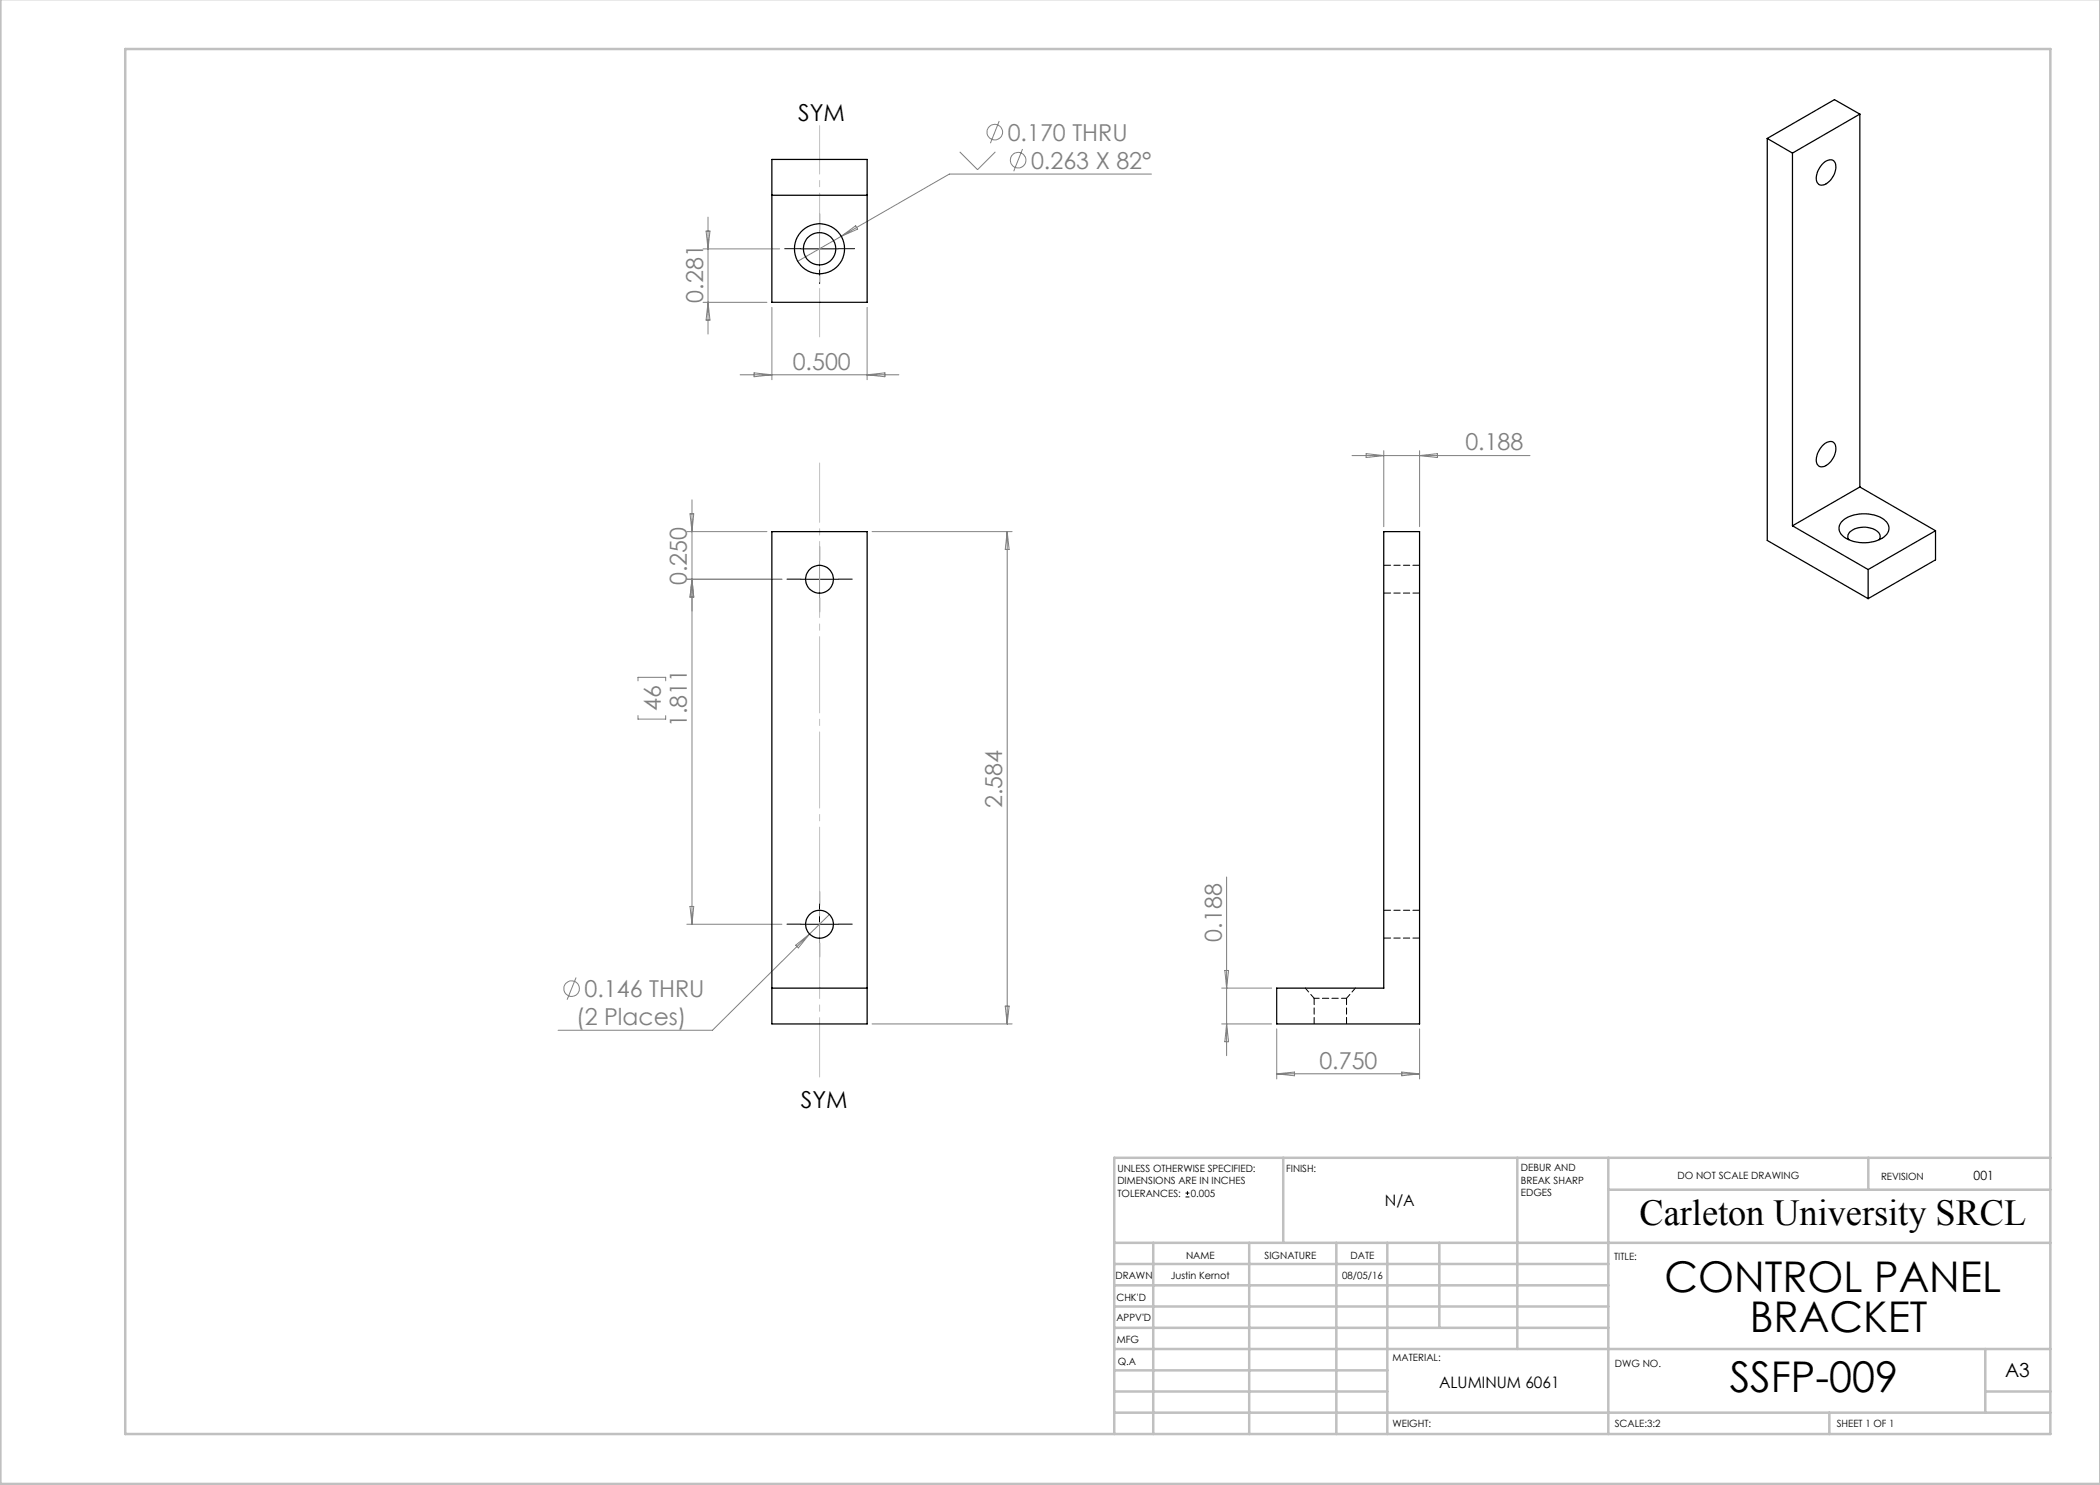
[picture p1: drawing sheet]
<svg xmlns="http://www.w3.org/2000/svg" width="420mm" height="297mm" viewBox="0 0 420 297" stroke-linecap="round" stroke-linejoin="round" font-family="sans-serif">
<g fill="none" stroke="#808080" stroke-width=".2">
<path d="M191.9 30.4l3.6 3.5 3.6-3.5M199.8 24.2l-1.7 4.4M204.5 29.8l-1.8 4.5M230.3 34.8h-40.4l-30.3 17.4M140.6 49.8h15.3M141.2 46.2h.8l-.4 3.6zM141.6 43.4v23.4M168.2 47.3l2.9-2.1 .4 .6zM140.6 60.5h12.8M141.6 60.5l.4 3.5h-.8zM148 75h31.8M150.8 74.6l3.6 .4-3.6 .3z"/>
<path d="M154.4 61.5v14.4M173.4 61.5v14.4M173.4 75l3.6-.4v.7zM138.4 100v84.9M270.4 91.1h35.6M273.2 90.7l3.6 .4-3.6 .4zM276.8 90.1v15.2M283.9 90.1v15.2M283.9 91.1l3.6-.4v.8zM137.4 106.3h16M138 102.8h.7l-.3 3.5zM138.4 115.8l.3 3.6h-.7z"/>
<path d="M156.4 115.8h-19M174.4 106.3h28M201.4 106.3v98.5M201.4 106.3l.4 3.6h-.8zM127.6 136.2v-.7h5.5v.7M127.6 143.1v.7h5.5v-.7M245.3 175.4v35.7M115.2 195.5l-1.8 4.5M137.4 184.9h19M138 181.3h.7l-.3 3.6zM159.1 189.1l2.8-2.3-2.2 2.8zM161.9 186.8l-19.4 19.3h-30.9"/>
<path d="M165.9 182.9l-4 3.9M244.3 197.6h10M245 194.1h.7l-.4 3.5zM174.4 204.8h28M201 201.2h.8l-.4 3.6zM244.3 204.8h10M245.3 204.8l.4 3.5h-.7zM255.3 205.8v10M255.3 214.8h28.6M255.3 214.8l3.6-.4v.8zM280.4 214.4l3.5 .4-3.5 .4zM283.9 205.8v10"/>
<circle cx="199" cy="26.4" r="1.56"/>
<circle cx="203.6" cy="32" r="1.56"/>
<circle cx="114.3" cy="197.7" r="1.55"/>
</g>
<path d="M160.2 49.8h7.4M163.9 46v7.5M160.2 115.8h7.4M163.9 112.1v7.5M160.2 184.9h7.4M163.9 181.1v7.5M237.1 239.4h.8M237.1 238.6h.8M237.5 238.2v.8" fill="none" stroke="#000" stroke-width=".2"/>
<path d="M160.2 49.7h-3.3M163.9 46v-3.3M163.9 53.5v3.2M167.7 49.7h3.2M160.2 115.8h-2.8M163.9 112.1v-2.8M163.9 119.6v2.8M167.7 115.8h2.8M160.2 184.8h-2.8M163.9 181.1v-2.8M163.9 188.6v2.8M167.7 184.8h2.8" fill="none" stroke="#000" stroke-width=".2" stroke-dasharray="15.2 1.3 1.3 1.3"/>
<path d="M163.9 67.4v-42.3" fill="none" stroke="#c0c0c0" stroke-width=".2" stroke-dasharray="15.2 1.3 1.3 1.3" stroke-dashoffset="5.5"/>
<path d="M163.9 92.6v122.8" fill="none" stroke="#c0c0c0" stroke-width=".2" stroke-dasharray="15.2 1.3 1.3 1.3" stroke-dashoffset="3.4"/>
<g fill="none" stroke="#c0c0c0" stroke-width=".5">
<path d="M.1 -.1v296.9h419.9M25 9.8h385.1v277h-385.1zM256.6 231.6v17M303.5 231.6v38.2M321.7 231.6v55.2M321.7 237.9h88.4M373.7 231.6v6.3M410.1 231.6h-187.3v55.2M222.8 248.6h187.3M222.8 257.1h98.9M222.8 252.8h98.9M230.6 248.6v38.2"/>
<path d="M249.8 248.6v38.2M267.3 248.6v38.2M277.5 248.6v38.2M287.9 248.6v17M222.8 265.6h98.9M222.8 261.3h98.9M222.8 278.3h54.7M222.8 274.1h54.7M222.8 269.8h187.3M397.1 278.3h13M397.1 269.8v12.7M222.8 282.5h187.3"/>
<path d="M365.9 282.5v4.3"/>
</g>
<g fill="none" stroke="#000" stroke-width=".25">
<path d="M154.4 31.9h19v28.6h-19zM154.4 39h19M353.4 27.7v80.4l20.2 11.6M353.4 27.7l5.1 2.9M358.5 30.6v74.6M364.7 32.6a1.38 1.38 0 0 1 2.4 0 3.8 3.8 0 0 1-2.8 4.4 1.33 1.33 0 0 1-1-1.8l.6-1.7zM372 22.8l-13.5 7.8M372 22.8v74.6M372 22.8l-5.1-2.9-13.5 7.8M364.5 89.2a1.82 1.82 0 0 1 2.2-.7 3 3 0 0 1-.6 3.8 1.81 1.81 0 0 1-2.5 .8 3.1 3.1 0 0 1 .6-3.6zM372 97.4l-13.5 7.8M372 97.4l15.1 8.7"/>
<path d="M154.4 106.3h19v98.5h-19zM276.8 106.3h7.1v98.5h-28.6v-7.2h21.5zM358.5 105.2l15.1 8.7M368.5 104.2a7.2 7.2 0 0 1 8.6 0 1.99 1.99 0 0 1-.4 3.3 7.4 7.4 0 0 1-8.2-.4 1.89 1.89 0 0 1 0-2.9zM369.7 107.9a1.33 1.33 0 0 1 .8-1.9 4.4 4.4 0 0 1 5.4 .8l.1 .6-.2 .5M373.6 113.9v5.8M387.1 106.1v5.9l-13.5 7.7M387.1 106.1l-13.5 7.8M154.4 197.6h19"/>
<circle cx="163.9" cy="49.8" r="5"/>
<circle cx="163.9" cy="49.8" r="3.2"/>
<circle cx="163.9" cy="115.9" r="2.77"/>
<circle cx="163.9" cy="184.9" r="2.77"/>
</g>
<path d="M262.8 199.7h6.5" fill="none" stroke="#000" stroke-width=".2" stroke-dasharray="1.3 .6" stroke-dashoffset=".3"/>
<path d="M261.1 197.6l1.7 2.1M269.3 199.7l1.8-2.1" fill="none" stroke="#000" stroke-width=".2" stroke-dasharray="1.3 .6" stroke-dashoffset=".2"/>
<path d="M262.8 199.7v5.1M269.3 204.8v-5.1" fill="none" stroke="#000" stroke-width=".2" stroke-dasharray="1.3 .6"/>
<path d="M276.8 118.6h7.1M283.9 113.1h-7.1M276.8 187.6h7.1M283.9 182.1h-7.1" fill="none" stroke="#000" stroke-width=".2" stroke-dasharray="1.3 .6" stroke-dashoffset="-.1"/>
<g font-size="8.5">
<text x="332.9" y="258.3">CONTROL PANEL</text>
<text x="349.9" y="266.4">BRACKET</text>
<text x="345.9" y="278.5">SSFP-009</text>
</g>
<text font-size="7.3" x="327.9" y="244.9">Carleton University SRCL</text>
<g font-size="4.7">
<text x="159.6" y="24.3">SYM</text>
<text x="160.2" y="221.6">SYM</text>
</g>
<g font-size="4.7" fill="#808080">
<text x="201.5" y="28.1">0.170 THRU</text>
<text x="206.2" y="33.7">0.263 X 82°</text>
<text x="140.6" y="60.5" transform="rotate(-90 140.6 60.5)">0.281</text>
<text x="158.5" y="73.9">0.500</text>
<text x="293.1" y="90.1">0.188</text>
<text x="137.4" y="117.1" transform="rotate(-90 137.4 117.1)">0.250</text>
<text x="132.1" y="142.2" transform="rotate(-90 132.1 142.2)">46</text>
<text x="137.4" y="145.4" transform="rotate(-90 137.4 145.4)">1.811</text>
<text x="200.4" y="161.6" transform="rotate(-90 200.4 161.6)">2.584</text>
<text x="244.3" y="188.3" transform="rotate(-90 244.3 188.3)">0.188</text>
<text x="116.9" y="199.4">0.146 THRU</text>
<text x="115.2" y="205">(2 Places)</text>
<text x="263.9" y="213.8">0.750</text>
</g>
<text font-size="3.9" x="401" y="275.4">A3</text>
<g font-size="3.2">
<text x="277" y="241.2">N/A</text>
<text x="287.8" y="277.7">ALUMINUM 6061</text>
</g>
<text font-size="2.5" x="394.7" y="235.9">001</text>
<g font-size="2">
<text x="223.5" y="234.4">UNLESS OTHERWISE SPECIFIED:</text>
<text x="223.5" y="236.9">DIMENSIONS ARE IN INCHES</text>
<text x="223.5" y="239.4">TOLERANCES:</text>
<text x="238.2" y="239.4">0.005</text>
<text x="257.2" y="234.4">FINISH:</text>
<text x="304.2" y="234.3">DEBUR AND</text>
<text x="304.2" y="236.8">BREAK SHARP</text>
<text x="304.2" y="239.3">EDGES</text>
<text x="335.5" y="235.8">DO NOT SCALE DRAWING</text>
<text x="376.2" y="236">REVISION</text>
<text x="237.2" y="251.8">NAME</text>
<text x="252.9" y="251.7">SIGNATURE</text>
<text x="270.1" y="251.7">DATE</text>
<text x="223.1" y="255.9">DRAWN</text>
<text x="234.2" y="255.9">Justin Kernot</text>
<text x="268.4" y="255.7">08/05/16</text>
<text x="322.8" y="252">TITLE:</text>
<text x="223.3" y="260.1">CHK'D</text>
<text x="223.3" y="264.2">APPV'D</text>
<text x="223.3" y="268.6">MFG</text>
<text x="223.5" y="272.9">Q.A</text>
<text x="278.5" y="272.3">MATERIAL:</text>
<text x="323" y="273.4">DWG NO.</text>
<text x="278.5" y="285.3">WEIGHT:</text>
<text x="323" y="285.4">SCALE:3:2</text>
<text x="367.4" y="285.4">SHEET 1 OF 1</text>
</g>
</svg>
